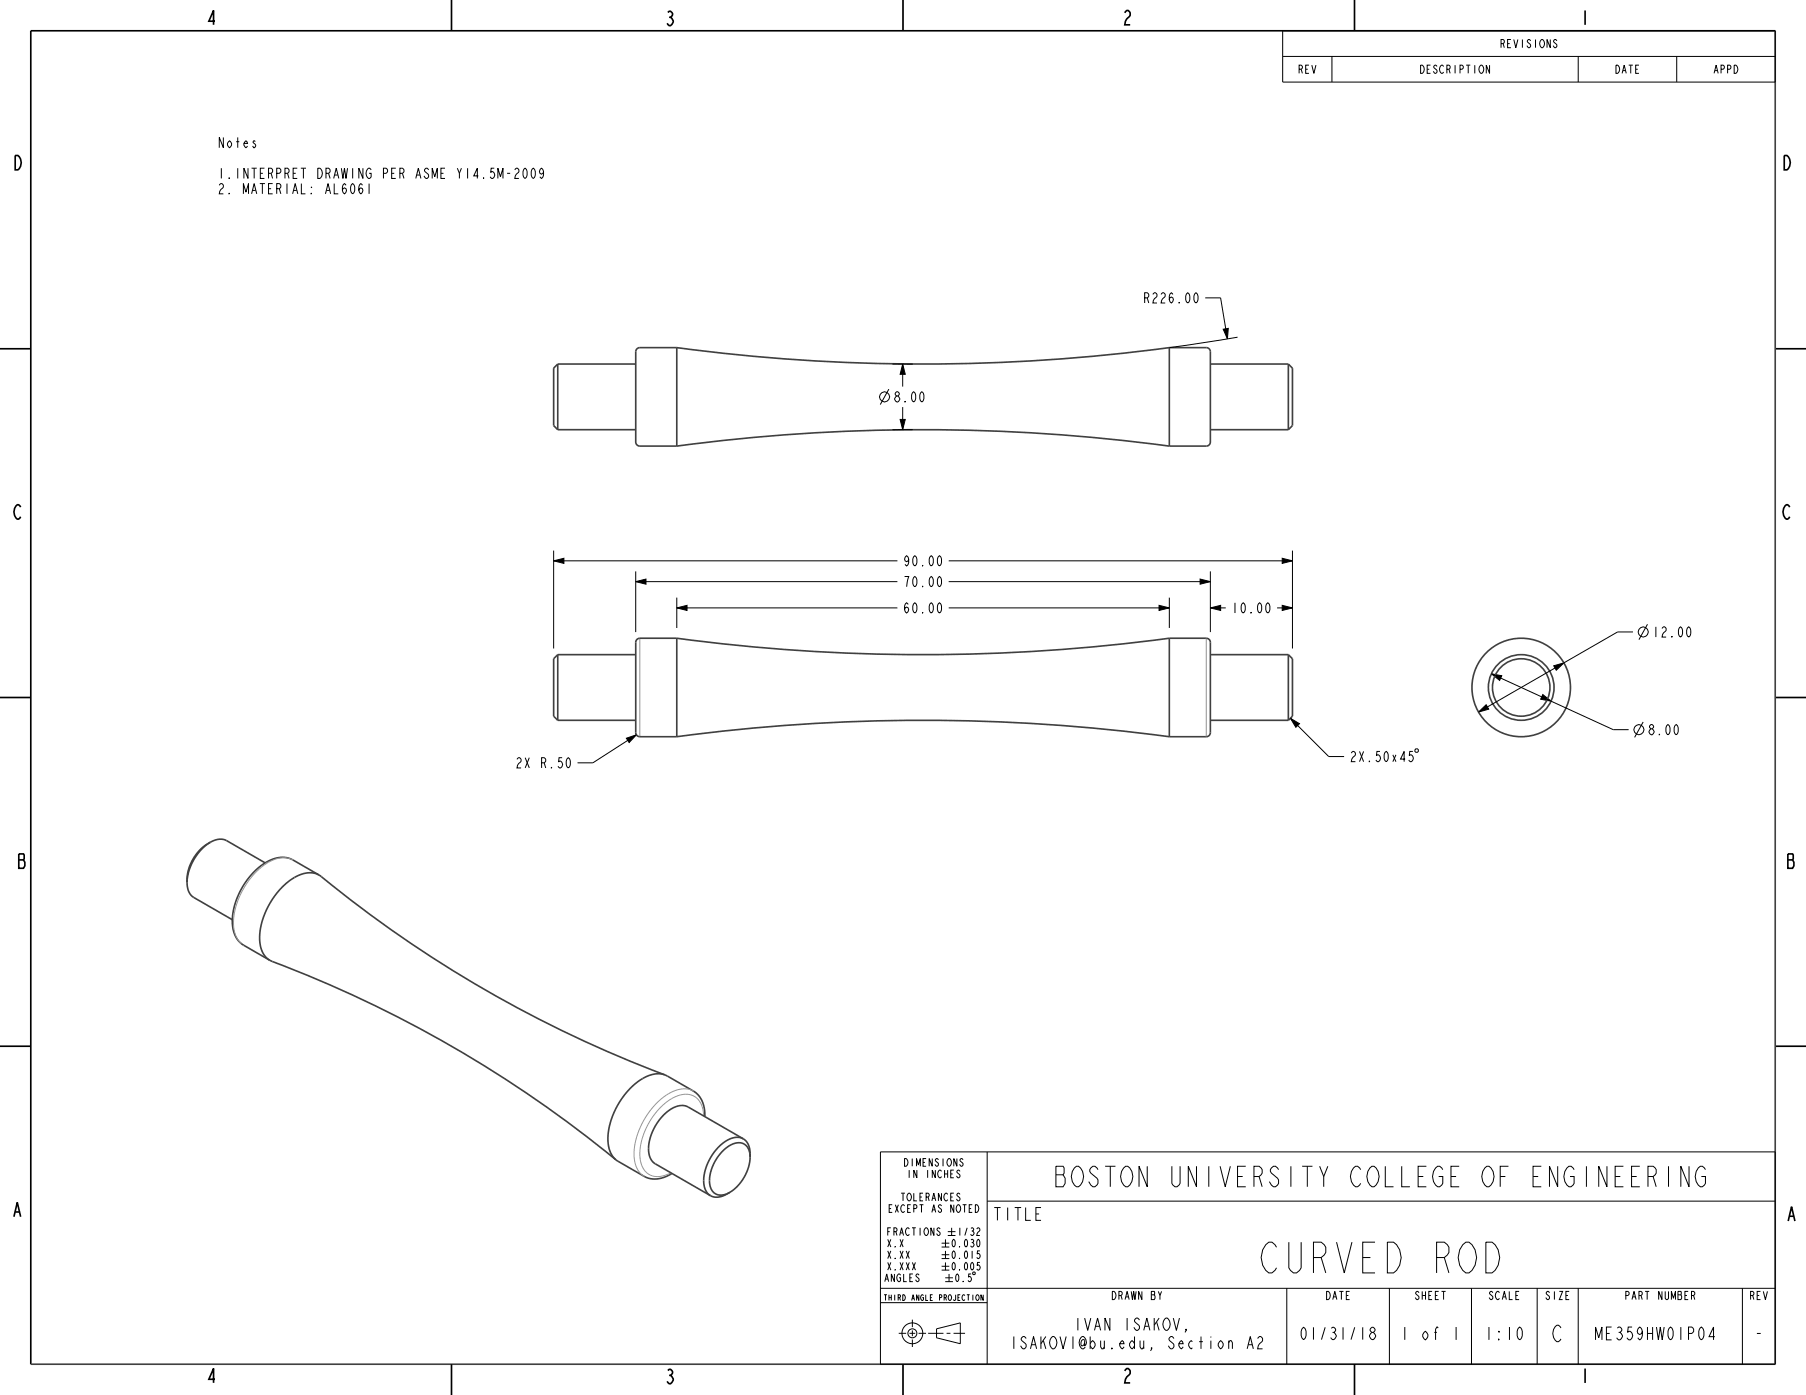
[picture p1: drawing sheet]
<svg xmlns="http://www.w3.org/2000/svg" width="559mm" height="432mm" viewBox="0 0 559 432" stroke-linecap="round" stroke-linejoin="round" font-family="sans-serif">
<g fill="none" stroke="#000" stroke-width=".31">
<path d="M396.9 9.5h152.4v15.9h-152.4zM396.9 17.5h152.4M412.1 17.5v7.9M488.3 17.5v7.9M518.8 17.5v7.9M168.2 53.1l-.2 .6-.5 .2-.4-.2a1.24 1.24 0 0 1 .4-1.6 2.15 2.15 0 0 1 0 3.1l-.4-.5M372.9 92.2h4.8l2.1 12.7M276.1 112.7h6.3M279.3 112.7l.8 3.2h-1.6zM279.3 112.7v7M378.5 101.9l1.5-.3-.2 3.3zM382.9 104.4l-21.1 3.2"/>
<path d="M275 120.5l-2.6 4.7M276.1 133h6.3M278.5 129.8h1.6l-.8 3.2zM279.3 126v7M171.3 173.6l3.2-.8v1.6zM171.3 170.4v30.3M171.3 173.6h106.4M196.7 176.9v18.8M293.5 173.6h106.4M371.3 179.2l3.2 .8-3.2 .8zM374.5 176.9v18.8M396.7 172.8l3.2 .8-3.2 .8z"/>
<path d="M399.9 170.4v30.3M196.7 180l3.2-.8v1.6zM196.7 180h81M209.4 188.2l3.2-.8v1.6zM209.4 185v9.4M209.4 188.2h68.3M293.5 188.2h68.3M293.5 180h81M358.6 187.4l3.2 .8-3.2 .8zM361.8 185v9.4M374.5 188.2l3.2-.8v1.6zM374.5 188.2h4.8"/>
<path d="M395.1 188.2h4.8M396.7 187.4l3.2 .8-3.2 .8zM505.3 195.6h-4.8l-43 24.8M509.8 193.2l-2.7 4.8M461.4 208.6l3.3 .6-.7 1.4zM461.4 208.6l37.8 17.3h4.7M477.4 215l2.5 2-3.2-.6zM480.7 206.1l3.2-.9-2.4 2.3zM193.8 228.5l3.1-1-2.2 2.3zM196.9 227.5l-13.4 8.6h-4.8M399.3 222.3l2.8 1.7-1.1 1.1zM399.3 222.3l11.8 11.9h4.8"/>
<path d="M437.8 232.1l.3-.3h.5l.3 .3v.5l-.3 .3h-.5l-.3-.3zM457.5 220.4l2.3-2.3 .8 1.4zM508.4 223.5l-2.6 4.7M272.4 356.6h276.9v65.7h-276.9zM305.4 356.6v65.7M305.4 371.8h243.9M272.4 398.8h276.9M291.4 384.8h2.3M291.4 386h2.3M291.4 388.4h2.3M291.4 389.6h2.3M291.4 392h2.3"/>
<path d="M291.4 393.1h2.3M292.5 395.5h2.3M292.5 396.7h2.3M292.5 383.6v2.4M292.5 387.2v2.4M292.5 390.8v2.3M293.3 381.2h2.3M293.3 382.4h2.3M293.7 394.3v2.4M294.4 380v2.4M301.2 393.7l.5 .2-.1 .6-.6-.2zM398.1 398.8v23.5"/>
<path d="M429.9 398.8v23.5M455.3 398.8v23.5M475.6 398.8v23.5M488.3 398.8v23.5M539.1 398.8v23.5M272.4 403.2h33M278.1 412.7h2.3M281.4 412.7h1.8M282.3 408.5v2.3M282.3 411.8v1.8M282.3 414.6v2.3M284.2 412.7h2.3"/>
<path d="M287.2 412.7h4.7M289.8 411.3l7.3-1.8v6.4l-7.3-1.8zM292.9 412.7h1.2M295 412.7h3.6M543.6 412.7h1.2"/>
<circle cx="273.7" cy="122.8" r="1.56"/>
<circle cx="508.4" cy="195.6" r="1.56"/>
<circle cx="507.1" cy="225.9" r="1.56"/>
<circle cx="282.3" cy="412.7" r="3.2"/>
<circle cx="282.3" cy="412.7" r="1.39"/>
</g>
<g fill="#000">
<path d="M279.3 112.7l.8 3.2h-1.6zM378.5 101.9l1.5-.3-.2 3.3zM278.5 129.8h1.6l-.8 3.2zM171.3 173.6l3.2-.8v1.6zM396.7 172.8l3.2 .8-3.2 .8zM196.7 180l3.2-.8v1.6zM209.4 188.2l3.2-.8v1.6zM358.6 187.4l3.2 .8-3.2 .8zM371.3 179.2l3.2 .8-3.2 .8zM374.5 188.2l3.2-.8v1.6zM396.7 187.4l3.2 .8-3.2 .8zM461.4 208.6l3.3 .6-.7 1.4z"/>
<path d="M477.4 215l2.5 2-3.2-.6zM480.7 206.1l3.2-.9-2.4 2.3zM193.8 228.5l3.1-1-2.2 2.3zM399.3 222.3l2.8 1.7-1.1 1.1zM457.5 220.4l2.3-2.3 .8 1.4z"/>
</g>
<g fill="none" stroke="#000" stroke-width=".51">
<path d="M139.7 0v9.5M279.4 0v9.5M419.1 0v9.5M549.3 9.5h-539.8v412.8M0 107.9h9.5M549.3 107.9h9.5M0 215.9h9.5M549.3 215.9h9.5M0 323.8h9.5M549.3 323.8h9.5M139.7 422.3v9.5M279.4 422.3v9.5"/>
<path d="M419.1 422.3v9.5"/>
</g>
<g fill="none" stroke="#404040" stroke-width=".51">
<path d="M549.3 9.5v412.8h-539.8M172.6 112.7l-1.3 1.3v17.7l1.3 1.3M172.6 112.7v20.3M172.6 112.7h24.1M209.4 107.6a574 574 0 0 0 152.4 0M209.4 107.6h-11.4a1.27 1.27 0 0 0-1.3 1.3v27.9a1.27 1.27 0 0 0 1.3 1.3h11.4M209.4 107.6v30.5M361.8 107.6h11.4a1.27 1.27 0 0 1 1.3 1.3v27.9a1.27 1.27 0 0 1-1.3 1.3h-11.4M361.8 107.6v30.5M374.5 112.7h24.1M398.6 112.7v20.3M398.6 112.7l1.3 1.3v17.7l-1.3 1.3"/>
<path d="M172.6 133h24.1M209.4 138.1a574 574 0 0 1 152.4 0M374.5 133h24.1M209.4 197.6a574 574 0 0 0 152.4 0M209.4 197.6h-11.4a1.27 1.27 0 0 0-1.3 1.2v28a1.27 1.27 0 0 0 1.3 1.2h11.4M209.4 197.6v30.4M361.8 197.6h11.4a1.27 1.27 0 0 1 1.3 1.2v28a1.27 1.27 0 0 1-1.3 1.2h-11.4M361.8 197.6v30.4M172.6 202.6v20.4l-1.3-1.3v-17.8zM398.6 202.6l1.3 1.3v17.8l-1.3 1.3zM209.4 228a574 574 0 0 1 152.4 0M57.9 273.2a5.1 5.1 0 0 0 2.1 4.6"/>
<path d="M65.1 260.7a13.8 13.8 0 0 0-7.2 12.5M65.1 260.7l-.2 .1a15.9 15.9 0 0 0-7 12.3v.1M70.1 260.2a5 5 0 0 0-5 .5M98.7 270.9a381.5 381.5 0 0 0 107 61.8M98.7 270.9a7.9 7.9 0 0 0-8.4 1.2 23.4 23.4 0 0 0-9.9 19.7 7 7 0 0 0 3.1 5.5M98.7 270.9l-8.1-4.7a9.2 9.2 0 0 0-9.8 1.7 22.6 22.6 0 0 0-8.8 18.9 7.6 7.6 0 0 0 3.4 5.8l8.1 4.7M83.5 297.3a381.2 381.2 0 0 1 107.1 61.7M205.7 332.7a9.1 9.1 0 0 0-8.4 2.1 23.5 23.5 0 0 0-9.1 19.2 7.4 7.4 0 0 0 2.4 5M205.7 332.7l8.9 5a8.3 8.3 0 0 1 3.5 7.9M190.6 359l8.7 5.1a8.3 8.3 0 0 0 8.6-.9M212.9 342.7a6.3 6.3 0 0 0-7.1 2 14.2 14.2 0 0 0-4.8 13.3 4 4 0 0 0 1.8 2.3M232 357.1a3.6 3.6 0 0 0-5.8-2.8 13.2 13.2 0 0 0-6.5 12.8 3.7 3.7 0 0 0 5.8 2.1l.3-.1"/>
<path d="M232 357.1l.1 1.1M232.1 357.2a4.4 4.4 0 0 0-3.8-5.2 10.8 10.8 0 0 0-8.4 6.3 11.2 11.2 0 0 0-1.5 10.2 4.1 4.1 0 0 0 6 1.4l1.4-.8M232.1 358.2a13.9 13.9 0 0 1-6.3 10.9M232.1 357.2v1"/>
<circle cx="470.7" cy="212.8" r="15.2"/>
<circle cx="470.7" cy="212.8" r="8.9"/>
<circle cx="470.7" cy="212.8" r="10.2"/>
</g>
<path d="M198 197.6v30.4M373.2 197.6v30.4M90.6 266.2a8.4 8.4 0 0 0-8.8 1.5 23.5 23.5 0 0 0-9.5 19.5 6.8 6.8 0 0 0 3.1 5.4M214.6 337.7a7.9 7.9 0 0 0-8.5 1.3 23.4 23.4 0 0 0-9.8 19.7 7 7 0 0 0 3 5.4M217.7 345.4a6.1 6.1 0 0 0-4.2-6.6 9.9 9.9 0 0 0-8.3 3.2 21.2 21.2 0 0 0-7.1 17 5.5 5.5 0 0 0 8.1 4.6l1.3-.6" fill="none" stroke="#969696" stroke-width=".31"/>
<!-- layer: 02___PRT_ALL_AXES -->
<path d="M172.6 202.6h24.1M374.5 202.6h24.1M172.6 223h24.1M374.5 223h24.1M60 277.8l11.9 6.9M70.1 260.2l12 6.9M212.9 342.7l17.1 9.8M202.8 360.3l17 9.8" fill="none" stroke="#404040" stroke-width=".51"/>
<text font-size="12.4" x="390.2" y="394">CURVED ROD</text>
<text font-size="8.3" x="328.3" y="367.3">BOSTON UNIVERSITY COLLEGE OF ENGINEERING</text>
<text font-size="6.6" x="480" y="415.3">C</text>
<g font-size="5.8">
<text x="63.8" y="7.7">4</text>
<text x="205.6" y="7.9">3</text>
<text x="347.2" y="7.7">2</text>
<text x="488.8" y="7.7">1</text>
<text x="3.9" y="52.6">D</text>
<text x="551.2" y="52.6">D</text>
<text x="3.9" y="160.7">C</text>
<text x="551.3" y="160.7">C</text>
<text x="5.2" y="268.8">B</text>
<text x="552.6" y="268.8">B</text>
<text x="3.7" y="376.6">A</text>
<text x="552.7" y="378">A</text>
<text x="63.8" y="428">4</text>
<text x="205.6" y="428.3">3</text>
<text x="347.2" y="428.1">2</text>
<text x="488.8" y="428.1">1</text>
</g>
<g font-size="5.2">
<text x="307" y="377.7">TITLE</text>
<text x="433.3" y="414.7">1 of 1</text>
<text x="459.3" y="414.7">1:10</text>
<text x="493.6" y="414.7">ME359HW01P04</text>
</g>
<g font-size="5">
<text x="332.5" y="411.8">IVAN ISAKOV,</text>
<text x="312.4" y="417.5">ISAKOVI @bu.edu, Section A2</text>
<text x="402.1" y="414.7">01/31/18</text>
</g>
<g font-size="4.1">
<text x="67.2" y="45.7">Notes</text>
<text x="67.2" y="55.2">1.INTERPRET DRAWING PER ASME Y14.5M-2009</text>
<text x="67.2" y="60">2. MATERIAL: AL6061</text>
<text x="353.5" y="93.8">R226.00</text>
<text x="276.3" y="124.4">8.00</text>
<text x="279.3" y="175.2">90.00</text>
<text x="279.3" y="181.6">70.00</text>
<text x="279.3" y="189.8">60.00</text>
<text x="380.9" y="189.8">10.00</text>
<text x="511.1" y="197.2">12.00</text>
<text x="509.7" y="227.4">8.00</text>
<text x="159.3" y="237.7">2X R.50</text>
<text x="417.5" y="235.8">2X.50x45</text>
</g>
<g font-size="3.3">
<text x="464.2" y="14.8">REVISIONS</text>
<text x="401.5" y="22.7">REV</text>
<text x="439.3" y="22.7">DESCRIPTION</text>
<text x="499.6" y="22.7">DATE</text>
<text x="530.1" y="22.7">APPD</text>
<text x="343.9" y="402.3">DRAWN BY</text>
<text x="410.1" y="402.3">DATE</text>
<text x="437.6" y="402.3">SHEET</text>
<text x="460.5" y="402.3">SCALE</text>
<text x="478" y="402.3">SIZE</text>
<text x="502.8" y="402.3">PART NUMBER</text>
<text x="541.2" y="402.3">REV</text>
</g>
<g font-size="3.1">
<text x="279.6" y="361">DIMENSIONS</text>
<text x="280.6" y="364.6">IN INCHES</text>
<text x="278.7" y="371.7">TOLERANCES</text>
<text x="275" y="375.3">EXCEPT AS NOTED</text>
<text x="274.4" y="382.4">FRACTIONS</text>
<text x="296.1" y="382.4">1/32</text>
<text x="274.4" y="386">X.X</text>
<text x="274.4" y="389.6">X.XX</text>
<text x="294.2" y="386">0.030</text>
<text x="294.2" y="389.6">0.015</text>
<text x="274.4" y="393.1">X.XXX</text>
<text x="294.2" y="393.1">0.005</text>
<text x="273.6" y="396.7">ANGLES</text>
<text x="295.3" y="396.7">0.5</text>
</g>
<text font-size="2.3" x="273.7" y="402.5">THIRD ANGLE PROJECTION</text>
</svg>
